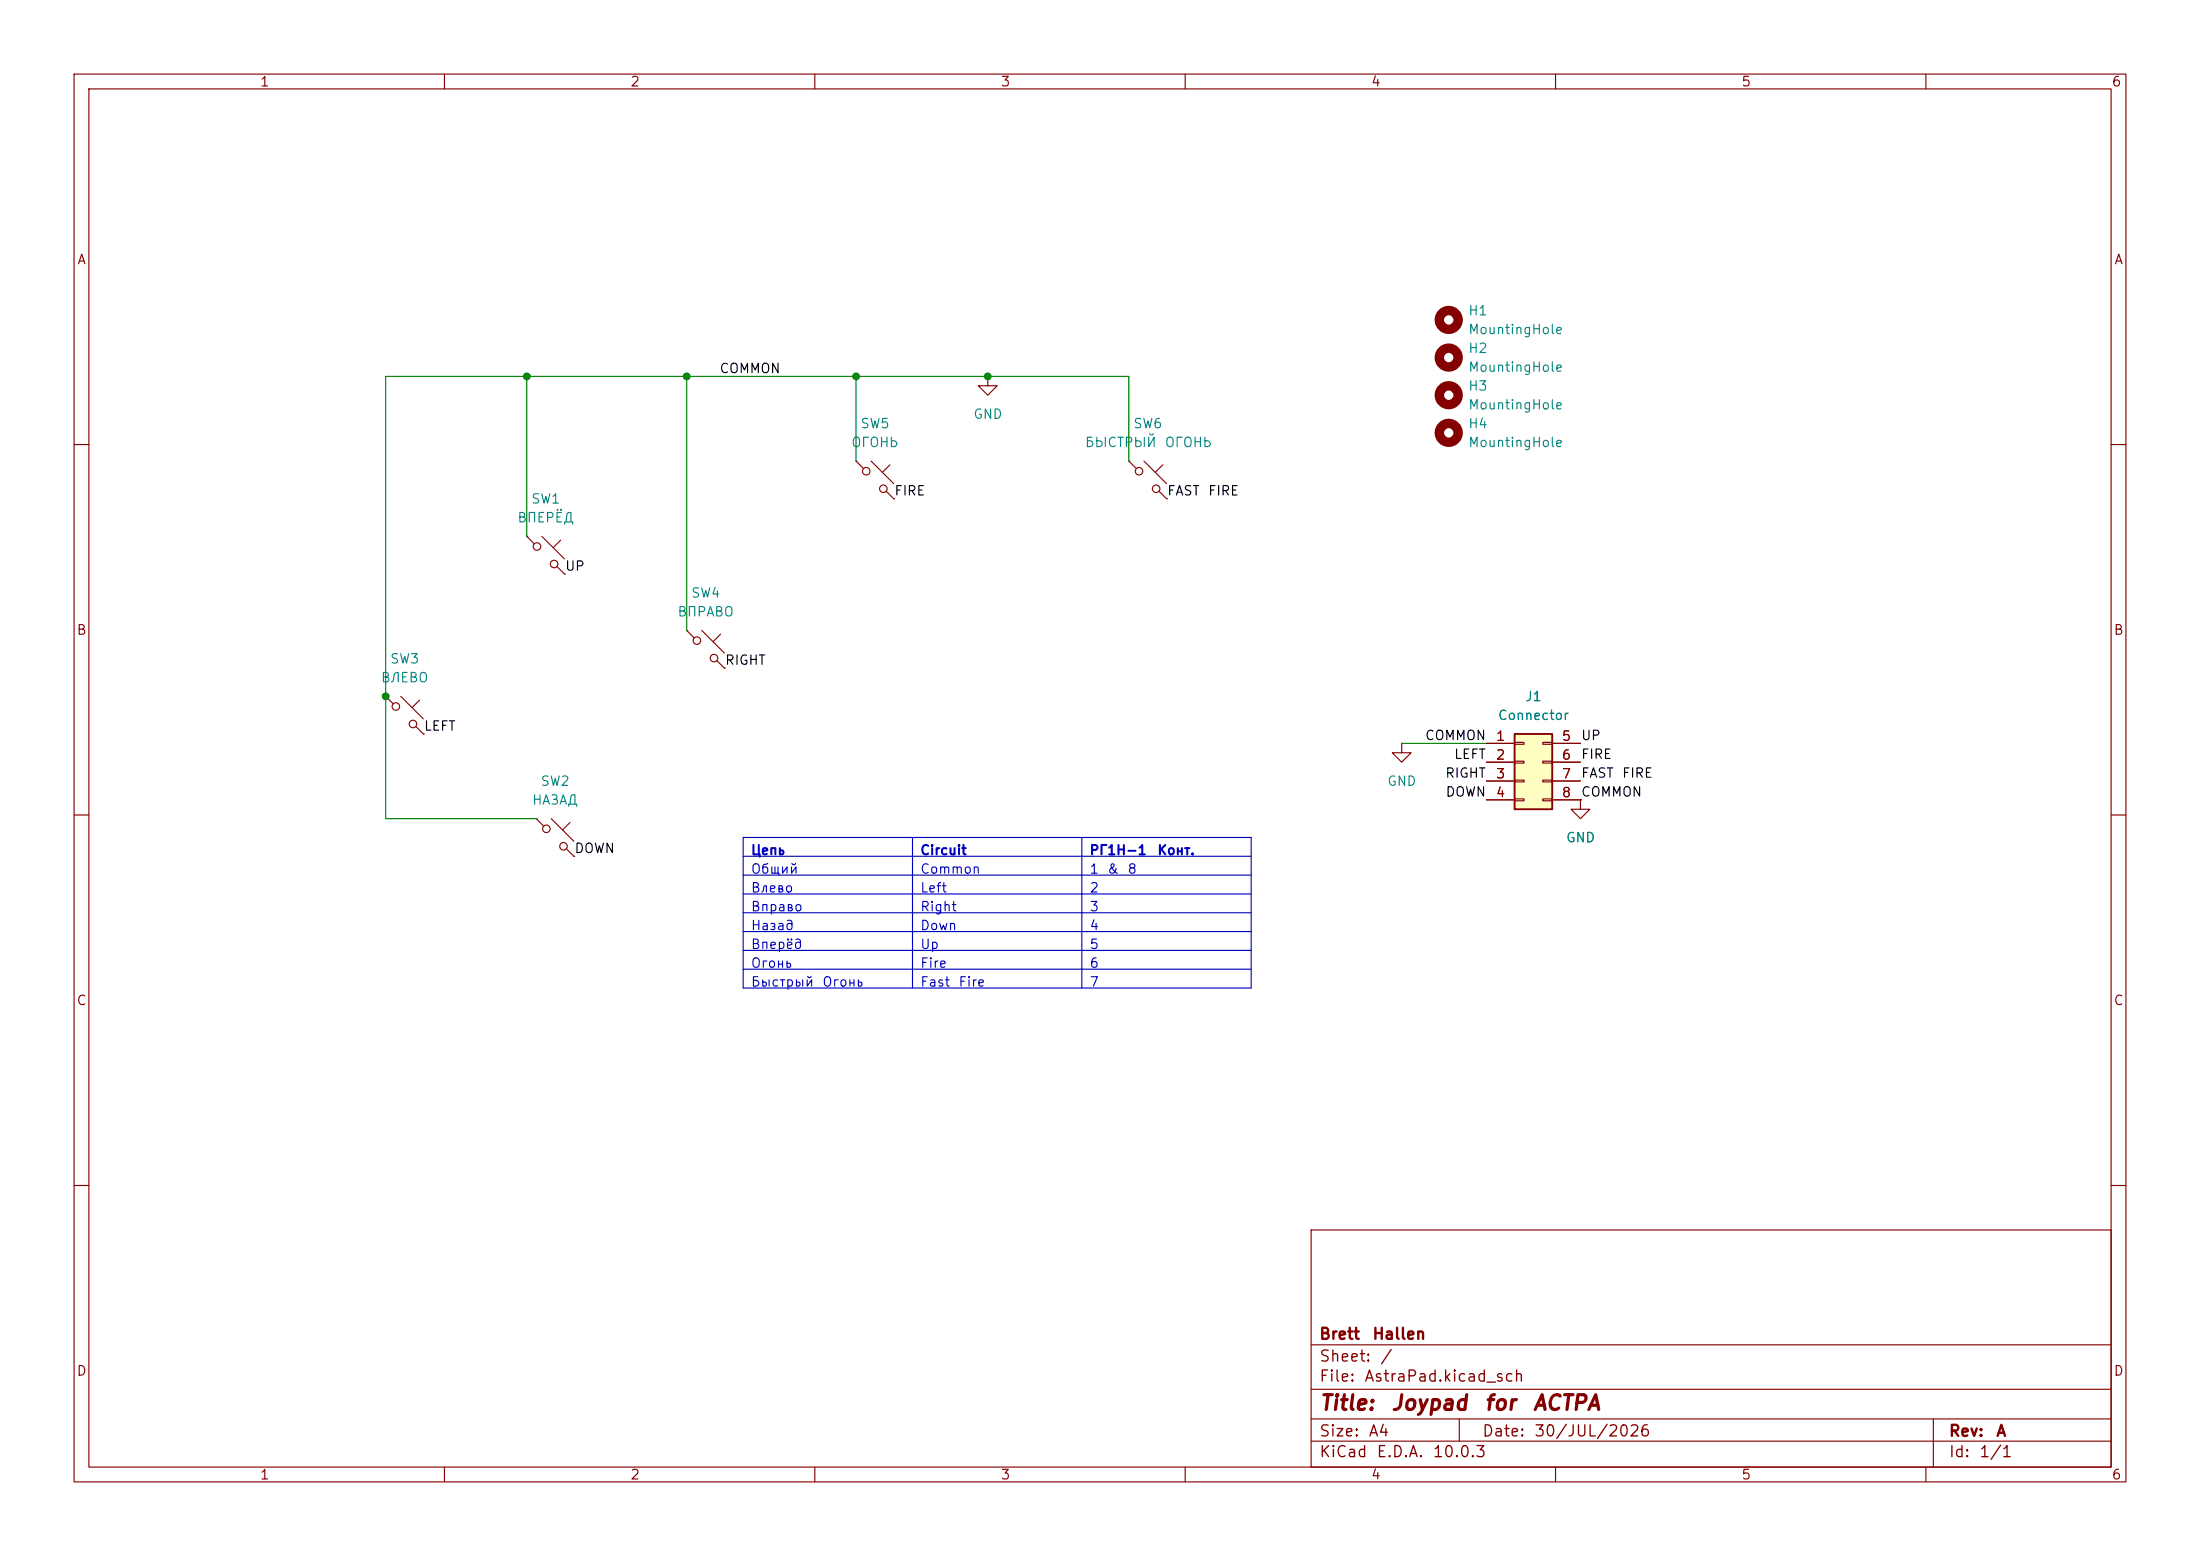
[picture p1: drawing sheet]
(kicad_sch
 (version 20260306)
 (generator "eeschema")
 (generator_version "10.0")
 (paper "A4")
 (title_block
  (title "Joypad for АСТРА")
  (date "30/JUL/2026")
  (rev "A")
  (company "Brett Hallen"))
 (lib_symbols
  (symbol "Connector_Generic:Conn_02x04_Top_Bottom"
   (pin_names
    (offset 1.016) (hide yes)) (exclude_from_sim no) (in_bom yes) (on_board yes)
   (in_pos_files yes)
   (duplicate_pin_numbers_are_jumpers no)
   (property "Reference" "J" (at 1.27 5.08 0) (show_name no) (do_not_autoplace no) (effects (font (size 1.27 1.27))))
   (property "Value" "Conn_02x04_Top_Bottom" (at 1.27 -7.62 0) (show_name no) (do_not_autoplace no) (effects (font (size 1.27 1.27))))
   (property "Footprint" "" (at 0 0 0) (show_name no) (do_not_autoplace no) (hide yes) (effects (font (size 1.27 1.27))))
   (property "Datasheet" "" (at 0 0 0) (show_name no) (do_not_autoplace no) (hide yes) (effects (font (size 1.27 1.27))))
   (property "Description" "Generic connector, double row, 02x04, top/bottom pin numbering scheme (row 1: 1...pins_per_row, row2: pins_per_row+1 ... num_pins), script generated (kicad-library-utils/schlib/autogen/connector/)" (at 0 0 0) (show_name no) (do_not_autoplace no) (hide yes) (effects (font (size 1.27 1.27))))
   (symbol "Conn_02x04_Top_Bottom_1_1"
    (rectangle (start -1.27 3.81) (end 3.81 -6.35) (stroke (width 0.254) (type default)) (fill (type background)))
    (rectangle (start -1.27 2.667) (end 0 2.413) (stroke (width 0.1524) (type default)) (fill (type none)))
    (rectangle (start -1.27 0.127) (end 0 -0.127) (stroke (width 0.1524) (type default)) (fill (type none)))
    (rectangle (start -1.27 -2.413) (end 0 -2.667) (stroke (width 0.1524) (type default)) (fill (type none)))
    (rectangle (start -1.27 -4.953) (end 0 -5.207) (stroke (width 0.1524) (type default)) (fill (type none)))
    (rectangle (start 3.81 2.667) (end 2.54 2.413) (stroke (width 0.1524) (type default)) (fill (type none)))
    (rectangle (start 3.81 0.127) (end 2.54 -0.127) (stroke (width 0.1524) (type default)) (fill (type none)))
    (rectangle (start 3.81 -2.413) (end 2.54 -2.667) (stroke (width 0.1524) (type default)) (fill (type none)))
    (rectangle (start 3.81 -4.953) (end 2.54 -5.207) (stroke (width 0.1524) (type default)) (fill (type none)))
    (pin passive line (at -5.08 2.54 0) (length 3.81) (name "Pin_1" (effects (font (size 1.27 1.27)))) (number "1" (effects (font (size 1.27 1.27)))))
    (pin passive line (at -5.08 0 0) (length 3.81) (name "Pin_2" (effects (font (size 1.27 1.27)))) (number "2" (effects (font (size 1.27 1.27)))))
    (pin passive line (at -5.08 -2.54 0) (length 3.81) (name "Pin_3" (effects (font (size 1.27 1.27)))) (number "3" (effects (font (size 1.27 1.27)))))
    (pin passive line (at -5.08 -5.08 0) (length 3.81) (name "Pin_4" (effects (font (size 1.27 1.27)))) (number "4" (effects (font (size 1.27 1.27)))))
    (pin passive line (at 7.62 2.54 180) (length 3.81) (name "Pin_5" (effects (font (size 1.27 1.27)))) (number "5" (effects (font (size 1.27 1.27)))))
    (pin passive line (at 7.62 0 180) (length 3.81) (name "Pin_6" (effects (font (size 1.27 1.27)))) (number "6" (effects (font (size 1.27 1.27)))))
    (pin passive line (at 7.62 -2.54 180) (length 3.81) (name "Pin_7" (effects (font (size 1.27 1.27)))) (number "7" (effects (font (size 1.27 1.27)))))
    (pin passive line (at 7.62 -5.08 180) (length 3.81) (name "Pin_8" (effects (font (size 1.27 1.27)))) (number "8" (effects (font (size 1.27 1.27))))))
   (embedded_fonts no))
  (symbol "Mechanical:MountingHole"
   (pin_names
    (offset 1.016)) (exclude_from_sim no) (in_bom no) (on_board yes)
   (in_pos_files yes)
   (duplicate_pin_numbers_are_jumpers no)
   (property "Reference" "H" (at 0 5.08 0) (show_name no) (do_not_autoplace no) (effects (font (size 1.27 1.27))))
   (property "Value" "MountingHole" (at 0 3.175 0) (show_name no) (do_not_autoplace no) (effects (font (size 1.27 1.27))))
   (property "Footprint" "" (at 0 0 0) (show_name no) (do_not_autoplace no) (hide yes) (effects (font (size 1.27 1.27))))
   (property "Datasheet" "" (at 0 0 0) (show_name no) (do_not_autoplace no) (hide yes) (effects (font (size 1.27 1.27))))
   (property "Description" "Mounting Hole without connection" (at 0 0 0) (show_name no) (do_not_autoplace no) (hide yes) (effects (font (size 1.27 1.27))))
   (symbol "MountingHole_0_1"
    (circle (center 0 0) (radius 1.27) (stroke (width 1.27) (type default)) (fill (type none))))
   (embedded_fonts no))
  (symbol "Switch:SW_Push_45deg"
   (pin_numbers (hide yes))
   (pin_names
    (offset 1.016) (hide yes)) (exclude_from_sim no) (in_bom yes) (on_board yes)
   (in_pos_files yes)
   (duplicate_pin_numbers_are_jumpers no)
   (property "Reference" "SW" (at 3.048 1.016 0) (show_name no) (do_not_autoplace no) (effects (font (size 1.27 1.27)) (justify left)))
   (property "Value" "SW_Push_45deg" (at 0 -3.81 0) (show_name no) (do_not_autoplace no) (effects (font (size 1.27 1.27))))
   (property "Footprint" "" (at 0 0 0) (show_name no) (do_not_autoplace no) (hide yes) (effects (font (size 1.27 1.27))))
   (property "Datasheet" "" (at 0 0 0) (show_name no) (do_not_autoplace no) (hide yes) (effects (font (size 1.27 1.27))))
   (property "Description" "Push button switch, normally open, two pins, 45° tilted" (at 0 0 0) (show_name no) (do_not_autoplace no) (hide yes) (effects (font (size 1.27 1.27))))
   (symbol "SW_Push_45deg_0_1"
    (polyline (pts (xy -2.54 2.54) (xy -1.524 1.524) (xy -1.524 1.524)) (stroke (width 0) (type default)) (fill (type none)))
    (circle (center -1.1684 1.1684) (radius 0.508) (stroke (width 0) (type default)) (fill (type none)))
    (polyline (pts (xy -0.508 2.54) (xy 2.54 -0.508)) (stroke (width 0) (type default)) (fill (type none)))
    (polyline (pts (xy 1.016 1.016) (xy 2.032 2.032)) (stroke (width 0) (type default)) (fill (type none)))
    (circle (center 1.143 -1.1938) (radius 0.508) (stroke (width 0) (type default)) (fill (type none)))
    (polyline (pts (xy 1.524 -1.524) (xy 2.54 -2.54) (xy 2.54 -2.54) (xy 2.54 -2.54)) (stroke (width 0) (type default)) (fill (type none)))
    (pin passive line (at -2.54 2.54 0) (length 0) (name "1" (effects (font (size 1.27 1.27)))) (number "1" (effects (font (size 1.27 1.27)))))
    (pin passive line (at 2.54 -2.54 180) (length 0) (name "2" (effects (font (size 1.27 1.27)))) (number "2" (effects (font (size 1.27 1.27))))))
   (embedded_fonts no))
  (symbol "power:GND"
   (power global)
   (pin_numbers (hide yes))
   (pin_names
    (offset 0) (hide yes)) (exclude_from_sim no) (in_bom yes) (on_board yes)
   (in_pos_files yes)
   (duplicate_pin_numbers_are_jumpers no)
   (property "Reference" "#PWR" (at 0 -6.35 0) (show_name no) (do_not_autoplace no) (hide yes) (effects (font (size 1.27 1.27))))
   (property "Value" "GND" (at 0 -3.81 0) (show_name no) (do_not_autoplace no) (effects (font (size 1.27 1.27))))
   (property "Footprint" "" (at 0 0 0) (show_name no) (do_not_autoplace no) (hide yes) (effects (font (size 1.27 1.27))))
   (property "Datasheet" "" (at 0 0 0) (show_name no) (do_not_autoplace no) (hide yes) (effects (font (size 1.27 1.27))))
   (property "Description" "Power symbol creates a global label with name \"GND\" , ground" (at 0 0 0) (show_name no) (do_not_autoplace no) (hide yes) (effects (font (size 1.27 1.27))))
   (symbol "GND_0_1"
    (polyline (pts (xy 0 0) (xy 0 -1.27) (xy 1.27 -1.27) (xy 0 -2.54) (xy -1.27 -1.27) (xy 0 -1.27)) (stroke (width 0) (type default)) (fill (type none))))
   (symbol "GND_1_1"
    (pin power_in line (at 0 0 270) (length 0) (name "" (effects (font (size 1.27 1.27)))) (number "1" (effects (font (size 1.27 1.27))))))
   (embedded_fonts no)))
 (junction
  (at 71.12 50.8)
  (diameter 0)
  (color 0 0 0 0))
 (junction
  (at 133.35 50.8)
  (diameter 0)
  (color 0 0 0 0))
 (junction
  (at 92.71 50.8)
  (diameter 0)
  (color 0 0 0 0))
 (junction
  (at 115.57 50.8)
  (diameter 0)
  (color 0 0 0 0))
 (junction
  (at 52.07 93.98)
  (diameter 0)
  (color 0 0 0 0))
 (wire
  (pts (xy 92.71 50.8) (xy 115.57 50.8))
  (stroke (width 0) (type default)))
 (wire
  (pts (xy 92.71 50.8) (xy 92.71 85.09))
  (stroke (width 0) (type default)))
 (wire
  (pts (xy 152.4 50.8) (xy 133.35 50.8))
  (stroke (width 0) (type default)))
 (wire
  (pts (xy 115.57 50.8) (xy 115.57 62.23))
  (stroke (width 0) (type default)))
 (wire
  (pts (xy 72.39 110.49) (xy 52.07 110.49))
  (stroke (width 0) (type default)))
 (wire
  (pts (xy 71.12 72.39) (xy 71.12 50.8))
  (stroke (width 0) (type default)))
 (wire
  (pts (xy 133.35 50.8) (xy 115.57 50.8))
  (stroke (width 0) (type default)))
 (wire
  (pts (xy 52.07 110.49) (xy 52.07 93.98))
  (stroke (width 0) (type default)))
 (wire
  (pts (xy 71.12 50.8) (xy 92.71 50.8))
  (stroke (width 0) (type default)))
 (wire
  (pts (xy 52.07 50.8) (xy 71.12 50.8))
  (stroke (width 0) (type default)))
 (wire
  (pts (xy 189.23 100.33) (xy 200.66 100.33))
  (stroke (width 0) (type default)))
 (wire
  (pts (xy 152.4 62.23) (xy 152.4 50.8))
  (stroke (width 0) (type default)))
 (wire
  (pts (xy 52.07 93.98) (xy 52.07 50.8))
  (stroke (width 0) (type default)))
 (table
  (column_count 3)
  (border
   (external yes)
   (header yes) (stroke (width 0) (type solid)))
  (separators
   (rows yes)
   (cols yes) (stroke (width 0) (type solid)))
  (column_widths 22.86 22.86 22.86)
  (row_heights 2.54 2.54 2.54 2.54 2.54 2.54 2.54 2.54)
  (cells
   (table_cell "Цепь" (exclude_from_sim no) (at 100.33 113.03 0) (size 22.86 2.54)
    (margins 0.9525 0.9525 0.9525 0.9525)
    (span 1 1) (fill (type none)) (effects (font (size 1.27 1.27) (thickness 0.254)
    (bold yes)) (justify left top)))
   (table_cell "Circuit" (exclude_from_sim no) (at 123.19 113.03 0) (size 22.86 2.54)
    (margins 0.9525 0.9525 0.9525 0.9525)
    (span 1 1) (fill (type none)) (effects (font (size 1.27 1.27) (thickness 0.254)
    (bold yes)) (justify left top)))
   (table_cell "РГ1Н-1 Конт." (exclude_from_sim no) (at 146.05 113.03 0) (size 22.86 2.54)
    (margins 0.9525 0.9525 0.9525 0.9525)
    (span 1 1) (fill (type none)) (effects (font (size 1.27 1.27) (thickness 0.254)
    (bold yes)) (justify left top)))
   (table_cell "Общий" (exclude_from_sim no) (at 100.33 115.57 0) (size 22.86 2.54)
    (margins 0.9525 0.9525 0.9525 0.9525)
    (span 1 1) (fill (type none)) (effects (font (size 1.27 1.27)) (justify left top)))
   (table_cell "Common" (exclude_from_sim no) (at 123.19 115.57 0) (size 22.86 2.54)
    (margins 0.9525 0.9525 0.9525 0.9525)
    (span 1 1) (fill (type none)) (effects (font (size 1.27 1.27)) (justify left top)))
   (table_cell "1 & 8" (exclude_from_sim no) (at 146.05 115.57 0) (size 22.86 2.54)
    (margins 0.9525 0.9525 0.9525 0.9525)
    (span 1 1) (fill (type none)) (effects (font (size 1.27 1.27)) (justify left top)))
   (table_cell "Влево" (exclude_from_sim no) (at 100.33 118.11 0) (size 22.86 2.54)
    (margins 0.9525 0.9525 0.9525 0.9525)
    (span 1 1) (fill (type none)) (effects (font (size 1.27 1.27)) (justify left top)))
   (table_cell "Left" (exclude_from_sim no) (at 123.19 118.11 0) (size 22.86 2.54)
    (margins 0.9525 0.9525 0.9525 0.9525)
    (span 1 1) (fill (type none)) (effects (font (size 1.27 1.27)) (justify left top)))
   (table_cell "2" (exclude_from_sim no) (at 146.05 118.11 0) (size 22.86 2.54)
    (margins 0.9525 0.9525 0.9525 0.9525)
    (span 1 1) (fill (type none)) (effects (font (size 1.27 1.27)) (justify left top)))
   (table_cell "Вправо" (exclude_from_sim no) (at 100.33 120.65 0) (size 22.86 2.54)
    (margins 0.9525 0.9525 0.9525 0.9525)
    (span 1 1) (fill (type none)) (effects (font (size 1.27 1.27)) (justify left top)))
   (table_cell "Right" (exclude_from_sim no) (at 123.19 120.65 0) (size 22.86 2.54)
    (margins 0.9525 0.9525 0.9525 0.9525)
    (span 1 1) (fill (type none)) (effects (font (size 1.27 1.27)) (justify left top)))
   (table_cell "3" (exclude_from_sim no) (at 146.05 120.65 0) (size 22.86 2.54)
    (margins 0.9525 0.9525 0.9525 0.9525)
    (span 1 1) (fill (type none)) (effects (font (size 1.27 1.27)) (justify left top)))
   (table_cell "Назад" (exclude_from_sim no) (at 100.33 123.19 0) (size 22.86 2.54)
    (margins 0.9525 0.9525 0.9525 0.9525)
    (span 1 1) (fill (type none)) (effects (font (size 1.27 1.27)) (justify left top)))
   (table_cell "Down" (exclude_from_sim no) (at 123.19 123.19 0) (size 22.86 2.54)
    (margins 0.9525 0.9525 0.9525 0.9525)
    (span 1 1) (fill (type none)) (effects (font (size 1.27 1.27)) (justify left top)))
   (table_cell "4" (exclude_from_sim no) (at 146.05 123.19 0) (size 22.86 2.54)
    (margins 0.9525 0.9525 0.9525 0.9525)
    (span 1 1) (fill (type none)) (effects (font (size 1.27 1.27)) (justify left top)))
   (table_cell "Вперёд" (exclude_from_sim no) (at 100.33 125.73 0) (size 22.86 2.54)
    (margins 0.9525 0.9525 0.9525 0.9525)
    (span 1 1) (fill (type none)) (effects (font (size 1.27 1.27)) (justify left top)))
   (table_cell "Up" (exclude_from_sim no) (at 123.19 125.73 0) (size 22.86 2.54)
    (margins 0.9525 0.9525 0.9525 0.9525)
    (span 1 1) (fill (type none)) (effects (font (size 1.27 1.27)) (justify left top)))
   (table_cell "5" (exclude_from_sim no) (at 146.05 125.73 0) (size 22.86 2.54)
    (margins 0.9525 0.9525 0.9525 0.9525)
    (span 1 1) (fill (type none)) (effects (font (size 1.27 1.27)) (justify left top)))
   (table_cell "Огонь" (exclude_from_sim no) (at 100.33 128.27 0) (size 22.86 2.54)
    (margins 0.9525 0.9525 0.9525 0.9525)
    (span 1 1) (fill (type none)) (effects (font (size 1.27 1.27)) (justify left top)))
   (table_cell "Fire" (exclude_from_sim no) (at 123.19 128.27 0) (size 22.86 2.54)
    (margins 0.9525 0.9525 0.9525 0.9525)
    (span 1 1) (fill (type none)) (effects (font (size 1.27 1.27)) (justify left top)))
   (table_cell "6" (exclude_from_sim no) (at 146.05 128.27 0) (size 22.86 2.54)
    (margins 0.9525 0.9525 0.9525 0.9525)
    (span 1 1) (fill (type none)) (effects (font (size 1.27 1.27)) (justify left top)))
   (table_cell "Быстрый Огонь" (exclude_from_sim no) (at 100.33 130.81 0) (size 22.86 2.54)
    (margins 0.9525 0.9525 0.9525 0.9525)
    (span 1 1) (fill (type none)) (effects (font (size 1.27 1.27)) (justify left top)))
   (table_cell "Fast Fire" (exclude_from_sim no) (at 123.19 130.81 0) (size 22.86 2.54)
    (margins 0.9525 0.9525 0.9525 0.9525)
    (span 1 1) (fill (type none)) (effects (font (size 1.27 1.27)) (justify left top)))
   (table_cell "7" (exclude_from_sim no) (at 146.05 130.81 0) (size 22.86 2.54)
    (margins 0.9525 0.9525 0.9525 0.9525)
    (span 1 1) (fill (type none)) (effects (font (size 1.27 1.27)) (justify left top)))))
 (label "LEFT"
  (at 200.66 102.87 180)
  (effects (font (size 1.27 1.27)) (justify right bottom)))
 (label "RIGHT"
  (at 97.79 90.17 0)
  (effects (font (size 1.27 1.27)) (justify left bottom)))
 (label "FAST FIRE"
  (at 157.48 67.31 0)
  (effects (font (size 1.27 1.27)) (justify left bottom)))
 (label "COMMON"
  (at 213.36 107.95 0)
  (effects (font (size 1.27 1.27)) (justify left bottom)))
 (label "UP"
  (at 76.2 77.47 0)
  (effects (font (size 1.27 1.27)) (justify left bottom)))
 (label "DOWN"
  (at 77.47 115.57 0)
  (effects (font (size 1.27 1.27)) (justify left bottom)))
 (label "COMMON"
  (at 200.66 100.33 180)
  (effects (font (size 1.27 1.27)) (justify right bottom)))
 (label "COMMON"
  (at 105.41 50.8 180)
  (effects (font (size 1.27 1.27)) (justify right bottom)))
 (label "FIRE"
  (at 213.36 102.87 0)
  (effects (font (size 1.27 1.27)) (justify left bottom)))
 (label "FIRE"
  (at 120.65 67.31 0)
  (effects (font (size 1.27 1.27)) (justify left bottom)))
 (label "DOWN"
  (at 200.66 107.95 180)
  (effects (font (size 1.27 1.27)) (justify right bottom)))
 (label "UP"
  (at 213.36 100.33 0)
  (effects (font (size 1.27 1.27)) (justify left bottom)))
 (label "RIGHT"
  (at 200.66 105.41 180)
  (effects (font (size 1.27 1.27)) (justify right bottom)))
 (label "FAST FIRE"
  (at 213.36 105.41 0)
  (effects (font (size 1.27 1.27)) (justify left bottom)))
 (label "LEFT"
  (at 57.15 99.06 0)
  (effects (font (size 1.27 1.27)) (justify left bottom)))
 (symbol
  (lib_id "power:GND")
  (at 213.36 107.95 0)
  (unit 1)
  (body_style 1)
  (exclude_from_sim no)
  (in_bom yes)
  (on_board yes)
  (in_pos_files yes)
  (dnp no)
  (fields_autoplaced yes)
  (property "Reference" "#PWR01" (at 213.36 114.3 0) (hide yes) (show_name no) (do_not_autoplace no) (effects (font (size 1.27 1.27))))
  (property "Value" "GND" (at 213.36 113.03 0) (show_name no) (do_not_autoplace no) (effects (font (size 1.27 1.27))))
  (property "Footprint" "" (at 213.36 107.95 0) (hide yes) (show_name no) (do_not_autoplace no) (effects (font (size 1.27 1.27))))
  (property "Datasheet" "" (at 213.36 107.95 0) (hide yes) (show_name no) (do_not_autoplace no) (effects (font (size 1.27 1.27))))
  (property "Description" "Power symbol creates a global label with name \"GND\" , ground" (at 213.36 107.95 0) (hide yes) (show_name no) (do_not_autoplace no) (effects (font (size 1.27 1.27))))
  (pin "1"))
 (symbol
  (lib_id "Switch:SW_Push_45deg")
  (at 74.93 113.03 0)
  (unit 1)
  (body_style 1)
  (exclude_from_sim no)
  (in_bom yes)
  (on_board yes)
  (in_pos_files yes)
  (dnp no)
  (fields_autoplaced yes)
  (property "Reference" "SW2" (at 74.93 105.41 0) (show_name no) (do_not_autoplace no) (effects (font (size 1.27 1.27))))
  (property "Value" "НАЗАД" (at 74.93 107.95 0) (show_name no) (do_not_autoplace no) (effects (font (size 1.27 1.27))))
  (property "Footprint" "Button_Switch_THT:SW_PUSH-12mm" (at 74.93 113.03 0) (hide yes) (show_name no) (do_not_autoplace no) (effects (font (size 1.27 1.27))))
  (property "Datasheet" "" (at 74.93 113.03 0) (hide yes) (show_name no) (do_not_autoplace no) (effects (font (size 1.27 1.27))))
  (property "Description" "Push button switch, normally open, two pins, 45° tilted" (at 74.93 113.03 0) (hide yes) (show_name no) (do_not_autoplace no) (effects (font (size 1.27 1.27))))
  (pin "2")
  (pin "1"))
 (symbol
  (lib_id "Mechanical:MountingHole")
  (at 195.58 58.42 0)
  (unit 1)
  (body_style 1)
  (exclude_from_sim no)
  (in_bom no)
  (on_board yes)
  (in_pos_files yes)
  (dnp no)
  (fields_autoplaced yes)
  (property "Reference" "H4" (at 198.12 57.1499 0) (show_name no) (do_not_autoplace no) (effects (font (size 1.27 1.27)) (justify left)))
  (property "Value" "MountingHole" (at 198.12 59.6899 0) (show_name no) (do_not_autoplace no) (effects (font (size 1.27 1.27)) (justify left)))
  (property "Footprint" "MountingHole:MountingHole_3.2mm_M3_DIN965" (at 195.58 58.42 0) (hide yes) (show_name no) (do_not_autoplace no) (effects (font (size 1.27 1.27))))
  (property "Datasheet" "" (at 195.58 58.42 0) (hide yes) (show_name no) (do_not_autoplace no) (effects (font (size 1.27 1.27))))
  (property "Description" "Mounting Hole without connection" (at 195.58 58.42 0) (hide yes) (show_name no) (do_not_autoplace no) (effects (font (size 1.27 1.27)))))
 (symbol
  (lib_id "Switch:SW_Push_45deg")
  (at 73.66 74.93 0)
  (unit 1)
  (body_style 1)
  (exclude_from_sim no)
  (in_bom yes)
  (on_board yes)
  (in_pos_files yes)
  (dnp no)
  (fields_autoplaced yes)
  (property "Reference" "SW1" (at 73.66 67.31 0) (show_name no) (do_not_autoplace no) (effects (font (size 1.27 1.27))))
  (property "Value" "ВПЕРЁД" (at 73.66 69.85 0) (show_name no) (do_not_autoplace no) (effects (font (size 1.27 1.27))))
  (property "Footprint" "Button_Switch_THT:SW_PUSH-12mm" (at 73.66 74.93 0) (hide yes) (show_name no) (do_not_autoplace no) (effects (font (size 1.27 1.27))))
  (property "Datasheet" "" (at 73.66 74.93 0) (hide yes) (show_name no) (do_not_autoplace no) (effects (font (size 1.27 1.27))))
  (property "Description" "Push button switch, normally open, two pins, 45° tilted" (at 73.66 74.93 0) (hide yes) (show_name no) (do_not_autoplace no) (effects (font (size 1.27 1.27))))
  (pin "2")
  (pin "1"))
 (symbol
  (lib_id "Switch:SW_Push_45deg")
  (at 154.94 64.77 0)
  (unit 1)
  (body_style 1)
  (exclude_from_sim no)
  (in_bom yes)
  (on_board yes)
  (in_pos_files yes)
  (dnp no)
  (fields_autoplaced yes)
  (property "Reference" "SW6" (at 154.94 57.15 0) (show_name no) (do_not_autoplace no) (effects (font (size 1.27 1.27))))
  (property "Value" "БЫСТРЫЙ ОГОНЬ" (at 154.94 59.69 0) (show_name no) (do_not_autoplace no) (effects (font (size 1.27 1.27))))
  (property "Footprint" "Button_Switch_THT:SW_PUSH-12mm" (at 154.94 64.77 0) (hide yes) (show_name no) (do_not_autoplace no) (effects (font (size 1.27 1.27))))
  (property "Datasheet" "" (at 154.94 64.77 0) (hide yes) (show_name no) (do_not_autoplace no) (effects (font (size 1.27 1.27))))
  (property "Description" "Push button switch, normally open, two pins, 45° tilted" (at 154.94 64.77 0) (hide yes) (show_name no) (do_not_autoplace no) (effects (font (size 1.27 1.27))))
  (pin "2")
  (pin "1"))
 (symbol
  (lib_id "Connector_Generic:Conn_02x04_Top_Bottom")
  (at 205.74 102.87 0)
  (unit 1)
  (body_style 1)
  (exclude_from_sim no)
  (in_bom yes)
  (on_board yes)
  (in_pos_files yes)
  (dnp no)
  (fields_autoplaced yes)
  (property "Reference" "J1" (at 207.01 93.98 0) (show_name no) (do_not_autoplace no) (effects (font (size 1.27 1.27))))
  (property "Value" "Connector" (at 207.01 96.52 0) (show_name no) (do_not_autoplace no) (effects (font (size 1.27 1.27))))
  (property "Footprint" "Connector_PinHeader_2.54mm:PinHeader_2x04_P2.54mm_Vertical" (at 205.74 102.87 0) (hide yes) (show_name no) (do_not_autoplace no) (effects (font (size 1.27 1.27))))
  (property "Datasheet" "" (at 205.74 102.87 0) (hide yes) (show_name no) (do_not_autoplace no) (effects (font (size 1.27 1.27))))
  (property "Description" "Generic connector, double row, 02x04, top/bottom pin numbering scheme (row 1: 1...pins_per_row, row2: pins_per_row+1 ... num_pins), script generated (kicad-library-utils/schlib/autogen/connector/)" (at 205.74 102.87 0) (hide yes) (show_name no) (do_not_autoplace no) (effects (font (size 1.27 1.27))))
  (pin "2")
  (pin "3")
  (pin "1")
  (pin "7")
  (pin "8")
  (pin "5")
  (pin "4")
  (pin "6"))
 (symbol
  (lib_id "power:GND")
  (at 189.23 100.33 0)
  (unit 1)
  (body_style 1)
  (exclude_from_sim no)
  (in_bom yes)
  (on_board yes)
  (in_pos_files yes)
  (dnp no)
  (fields_autoplaced yes)
  (property "Reference" "#PWR03" (at 189.23 106.68 0) (hide yes) (show_name no) (do_not_autoplace no) (effects (font (size 1.27 1.27))))
  (property "Value" "GND" (at 189.23 105.41 0) (show_name no) (do_not_autoplace no) (effects (font (size 1.27 1.27))))
  (property "Footprint" "" (at 189.23 100.33 0) (hide yes) (show_name no) (do_not_autoplace no) (effects (font (size 1.27 1.27))))
  (property "Datasheet" "" (at 189.23 100.33 0) (hide yes) (show_name no) (do_not_autoplace no) (effects (font (size 1.27 1.27))))
  (property "Description" "Power symbol creates a global label with name \"GND\" , ground" (at 189.23 100.33 0) (hide yes) (show_name no) (do_not_autoplace no) (effects (font (size 1.27 1.27))))
  (pin "1"))
 (symbol
  (lib_id "Switch:SW_Push_45deg")
  (at 118.11 64.77 0)
  (unit 1)
  (body_style 1)
  (exclude_from_sim no)
  (in_bom yes)
  (on_board yes)
  (in_pos_files yes)
  (dnp no)
  (fields_autoplaced yes)
  (property "Reference" "SW5" (at 118.11 57.15 0) (show_name no) (do_not_autoplace no) (effects (font (size 1.27 1.27))))
  (property "Value" "ОГОНЬ" (at 118.11 59.69 0) (show_name no) (do_not_autoplace no) (effects (font (size 1.27 1.27))))
  (property "Footprint" "Button_Switch_THT:SW_PUSH-12mm" (at 118.11 64.77 0) (hide yes) (show_name no) (do_not_autoplace no) (effects (font (size 1.27 1.27))))
  (property "Datasheet" "" (at 118.11 64.77 0) (hide yes) (show_name no) (do_not_autoplace no) (effects (font (size 1.27 1.27))))
  (property "Description" "Push button switch, normally open, two pins, 45° tilted" (at 118.11 64.77 0) (hide yes) (show_name no) (do_not_autoplace no) (effects (font (size 1.27 1.27))))
  (pin "2")
  (pin "1"))
 (symbol
  (lib_id "Switch:SW_Push_45deg")
  (at 54.61 96.52 0)
  (unit 1)
  (body_style 1)
  (exclude_from_sim no)
  (in_bom yes)
  (on_board yes)
  (in_pos_files yes)
  (dnp no)
  (fields_autoplaced yes)
  (property "Reference" "SW3" (at 54.61 88.9 0) (show_name no) (do_not_autoplace no) (effects (font (size 1.27 1.27))))
  (property "Value" "ВЛЕВО" (at 54.61 91.44 0) (show_name no) (do_not_autoplace no) (effects (font (size 1.27 1.27))))
  (property "Footprint" "Button_Switch_THT:SW_PUSH-12mm" (at 54.61 96.52 0) (hide yes) (show_name no) (do_not_autoplace no) (effects (font (size 1.27 1.27))))
  (property "Datasheet" "" (at 54.61 96.52 0) (hide yes) (show_name no) (do_not_autoplace no) (effects (font (size 1.27 1.27))))
  (property "Description" "Push button switch, normally open, two pins, 45° tilted" (at 54.61 96.52 0) (hide yes) (show_name no) (do_not_autoplace no) (effects (font (size 1.27 1.27))))
  (pin "2")
  (pin "1"))
 (symbol
  (lib_id "Switch:SW_Push_45deg")
  (at 95.25 87.63 0)
  (unit 1)
  (body_style 1)
  (exclude_from_sim no)
  (in_bom yes)
  (on_board yes)
  (in_pos_files yes)
  (dnp no)
  (fields_autoplaced yes)
  (property "Reference" "SW4" (at 95.25 80.01 0) (show_name no) (do_not_autoplace no) (effects (font (size 1.27 1.27))))
  (property "Value" "ВПРАВО" (at 95.25 82.55 0) (show_name no) (do_not_autoplace no) (effects (font (size 1.27 1.27))))
  (property "Footprint" "Button_Switch_THT:SW_PUSH-12mm" (at 95.25 87.63 0) (hide yes) (show_name no) (do_not_autoplace no) (effects (font (size 1.27 1.27))))
  (property "Datasheet" "" (at 95.25 87.63 0) (hide yes) (show_name no) (do_not_autoplace no) (effects (font (size 1.27 1.27))))
  (property "Description" "Push button switch, normally open, two pins, 45° tilted" (at 95.25 87.63 0) (hide yes) (show_name no) (do_not_autoplace no) (effects (font (size 1.27 1.27))))
  (pin "2")
  (pin "1"))
 (symbol
  (lib_id "Mechanical:MountingHole")
  (at 195.58 43.18 0)
  (unit 1)
  (body_style 1)
  (exclude_from_sim no)
  (in_bom no)
  (on_board yes)
  (in_pos_files yes)
  (dnp no)
  (fields_autoplaced yes)
  (property "Reference" "H1" (at 198.12 41.9099 0) (show_name no) (do_not_autoplace no) (effects (font (size 1.27 1.27)) (justify left)))
  (property "Value" "MountingHole" (at 198.12 44.4499 0) (show_name no) (do_not_autoplace no) (effects (font (size 1.27 1.27)) (justify left)))
  (property "Footprint" "MountingHole:MountingHole_3.2mm_M3_DIN965" (at 195.58 43.18 0) (hide yes) (show_name no) (do_not_autoplace no) (effects (font (size 1.27 1.27))))
  (property "Datasheet" "" (at 195.58 43.18 0) (hide yes) (show_name no) (do_not_autoplace no) (effects (font (size 1.27 1.27))))
  (property "Description" "Mounting Hole without connection" (at 195.58 43.18 0) (hide yes) (show_name no) (do_not_autoplace no) (effects (font (size 1.27 1.27)))))
 (symbol
  (lib_id "power:GND")
  (at 133.35 50.8 0)
  (unit 1)
  (body_style 1)
  (exclude_from_sim no)
  (in_bom yes)
  (on_board yes)
  (in_pos_files yes)
  (dnp no)
  (fields_autoplaced yes)
  (property "Reference" "#PWR02" (at 133.35 57.15 0) (hide yes) (show_name no) (do_not_autoplace no) (effects (font (size 1.27 1.27))))
  (property "Value" "GND" (at 133.35 55.88 0) (show_name no) (do_not_autoplace no) (effects (font (size 1.27 1.27))))
  (property "Footprint" "" (at 133.35 50.8 0) (hide yes) (show_name no) (do_not_autoplace no) (effects (font (size 1.27 1.27))))
  (property "Datasheet" "" (at 133.35 50.8 0) (hide yes) (show_name no) (do_not_autoplace no) (effects (font (size 1.27 1.27))))
  (property "Description" "Power symbol creates a global label with name \"GND\" , ground" (at 133.35 50.8 0) (hide yes) (show_name no) (do_not_autoplace no) (effects (font (size 1.27 1.27))))
  (pin "1"))
 (symbol
  (lib_id "Mechanical:MountingHole")
  (at 195.58 48.26 0)
  (unit 1)
  (body_style 1)
  (exclude_from_sim no)
  (in_bom no)
  (on_board yes)
  (in_pos_files yes)
  (dnp no)
  (fields_autoplaced yes)
  (property "Reference" "H2" (at 198.12 46.9899 0) (show_name no) (do_not_autoplace no) (effects (font (size 1.27 1.27)) (justify left)))
  (property "Value" "MountingHole" (at 198.12 49.5299 0) (show_name no) (do_not_autoplace no) (effects (font (size 1.27 1.27)) (justify left)))
  (property "Footprint" "MountingHole:MountingHole_3.2mm_M3_DIN965" (at 195.58 48.26 0) (hide yes) (show_name no) (do_not_autoplace no) (effects (font (size 1.27 1.27))))
  (property "Datasheet" "" (at 195.58 48.26 0) (hide yes) (show_name no) (do_not_autoplace no) (effects (font (size 1.27 1.27))))
  (property "Description" "Mounting Hole without connection" (at 195.58 48.26 0) (hide yes) (show_name no) (do_not_autoplace no) (effects (font (size 1.27 1.27)))))
 (symbol
  (lib_id "Mechanical:MountingHole")
  (at 195.58 53.34 0)
  (unit 1)
  (body_style 1)
  (exclude_from_sim no)
  (in_bom no)
  (on_board yes)
  (in_pos_files yes)
  (dnp no)
  (fields_autoplaced yes)
  (property "Reference" "H3" (at 198.12 52.0699 0) (show_name no) (do_not_autoplace no) (effects (font (size 1.27 1.27)) (justify left)))
  (property "Value" "MountingHole" (at 198.12 54.6099 0) (show_name no) (do_not_autoplace no) (effects (font (size 1.27 1.27)) (justify left)))
  (property "Footprint" "MountingHole:MountingHole_3.2mm_M3_DIN965" (at 195.58 53.34 0) (hide yes) (show_name no) (do_not_autoplace no) (effects (font (size 1.27 1.27))))
  (property "Datasheet" "" (at 195.58 53.34 0) (hide yes) (show_name no) (do_not_autoplace no) (effects (font (size 1.27 1.27))))
  (property "Description" "Mounting Hole without connection" (at 195.58 53.34 0) (hide yes) (show_name no) (do_not_autoplace no) (effects (font (size 1.27 1.27)))))
 (sheet_instances
  (path ""
   (page "1")))
 (embedded_fonts no))
